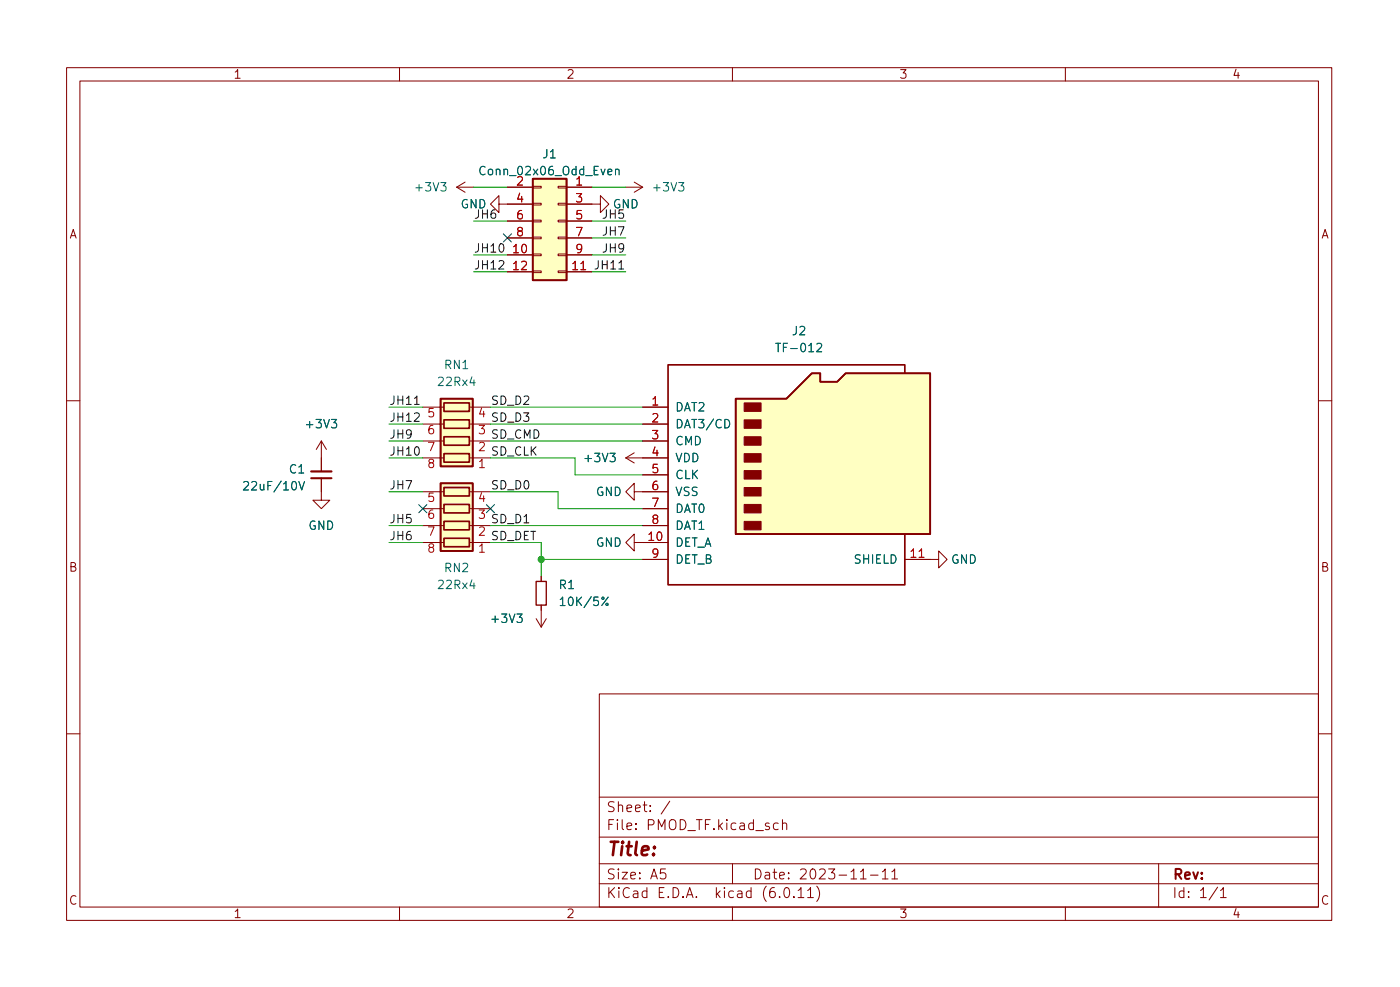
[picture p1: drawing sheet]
<svg xmlns="http://www.w3.org/2000/svg" width="210mm" height="148mm" viewBox="0 0 210 148" stroke-linecap="round" stroke-linejoin="round" font-family="sans-serif">
<g fill="none" stroke="#840000" stroke-width=".15">
<path d="M10 10.2h190v128h-190zM12 12.2h186v124h-186zM60 10.2v2M110 10.2v2M160 10.2v2M68.6 28.1h2.5M68.6 28.1l1.2 .8M69.8 27.3l-1.2 .8M74.9 30.6v-1.2l-1.2 1.2 1.2 1.3v-1.3h5.1M76.2 28.1h3.8M76.2 38.3h3.8M76.2 33.2h3.8"/>
<path d="M76.2 35.7h3.8M80 38.1h1.3v.3h-1.3zM80 35.6h1.3v.2h-1.3zM80 33.1h1.3v.2h-1.3zM80 30.5h1.3v.3h-1.3zM80 28h1.3v.2h-1.3zM83.8 38.1h1.3v.3h-1.3zM83.8 35.6h1.3v.2h-1.3zM83.8 33.1h1.3v.2h-1.3zM83.8 30.5h1.3v.3h-1.3zM83.8 28h1.3v.2h-1.3zM85.1 30.6h5.1v-1.2l1.2 1.2-1.2 1.3v-1.3"/>
<path d="M85.1 28.1h3.8M85.1 38.3h3.8M85.1 33.2h3.8M85.1 35.7h3.8M94 28.1h2.5M95.2 27.3l1.3 .8M96.5 28.1l-1.3 .8M76.2 40.8h3.8M80 40.7h1.3v.2h-1.3zM83.8 40.7h1.3v.2h-1.3zM85.1 40.8h3.8M10 60.2h2"/>
<path d="M48.3 71.8v3.3h1.2l-1.2 1.3-1.3-1.3h1.3M48.3 66.2l.7 1.3M48.3 66.2v4.6M48.3 66.2l-.8 1.3M63.5 78.9h3.2M63.5 76.4h3.2M63.5 73.8h3.2M63.5 68.7h3.2M63.5 66.2h3.2M63.5 63.7h3.2M63.5 61.1h3.2M70.5 78.9h3.2"/>
<path d="M70.5 76.4h3.2M70.5 73.8h3.2M70.5 68.7h3.2M70.5 66.2h3.2M70.5 63.7h3.2M70.5 61.1h3.2M94 68.7h6.3M94 68.7l1.2 .8M95.2 73.8v-1.2l-1.2 1.2 1.2 1.3v-1.3h5.1M95.2 68l-1.2 .7M96.5 78.9h3.8M96.5 76.4h3.8"/>
<path d="M96.5 66.2h3.8M96.5 63.7h3.8M96.5 61.1h3.8M96.5 71.3h3.8M198 60.2h2M63.5 81.4h3.2M70.5 81.4h3.2M80.5 92.9l.8 1.2M81.3 86.5v.8M81.3 90.8v3.3M82 92.9l-.7 1.2M95.2 81.4v-1.2l-1.2 1.2 1.2 1.3v-1.3h5.1"/>
<path d="M96.5 84h3.8M135.9 84h5.1v-1.3l1.2 1.3-1.2 1.3v-1.3M10 110.2h2M90 104.2h108v32h-108zM90 119.7h108M198 110.2h2M60 136.2v2M90 132.7h108M90 129.7h108M90 125.7h108M95.5 124.4v.1M95.5 123.6v.2"/>
<path d="M97.7 121.7v.1M97.7 120.9v.2M100.6 120.3l-1.3 1.9M110 136.2v2M110 129.7v3M117.5 123.7a.37 .37 0 0 1 .7 .1v.7M122.7 133a1.72 1.72 0 0 1 0 2.3M130.7 131.4h1.2M132.5 130.9l.4-.5v1.5M132.5 131.9h.9M133.9 130.9l.5-.5v1.5M133.9 131.9h.9"/>
<path d="M160 136.2v2M174 129.7v6.5M183.3 133.7l.4-.5v1.5M183.3 134.7h.9"/>
</g>
<g fill="#ffffc2" stroke="#ffffc2" stroke-width=".15">
<path d="M80 26.8h5.1v15.3h-5.1z"/>
<path d="M66.2 72.6h4.8v10.1h-4.8z"/>
<path d="M66.2 59.9h4.8v10.1h-4.8z"/>
<path d="M110.5 59.9h7.6l3.8-3.9h1.3v1.3h2.5l1.3-1.3h12.7v24.2h-29.2z"/>
</g>
<g fill="none" stroke="#840000" stroke-width=".25">
<path d="M80 26.8h5.1v15.3h-5.1zM66.2 59.9h4.8v10.1h-4.8zM110.5 59.9h7.6l3.8-3.9h1.3v1.3h2.5l1.3-1.3h12.7v24.2h-29.2zM135.9 56v-1.2h-35.6v33h35.6v-7.6M66.2 72.6h4.8v10.1h-4.8zM66.7 78.3h3.8v1.2h-3.8zM66.7 75.7h3.8v1.3h-3.8zM66.7 73.2h3.8v1.3h-3.8zM66.7 68.1h3.8v1.3h-3.8zM66.7 65.6h3.8v1.2h-3.8zM66.7 63h3.8v1.3h-3.8zM66.7 60.5h3.8v1.3h-3.8z"/>
<path d="M66.7 80.8h3.8v1.3h-3.8z"/>
</g>
<g fill="none" stroke="#a90000" stroke-width=".15">
<path d="M87.2 40.5h.8M64.3 79.1h.9l-.6 1.3M64.3 66.4h.9l-.6 1.3M64.6 69.5l-.2-.3 .1-.1 .1-.2 .4 .1 .1 .2v.2l-.6 .1-.1 .2 .1 .4 .1 .1 .4-.1 .1-.1v-.3l-.2-.2M65 76.6a.5 .5 0 0 0-.6 .5v.5l.1 .2h.4l.2-.1v-.4l-.1-.2-.4-.1-.2 .3M65 63.9a.5 .5 0 0 0-.6 .5v.5l.1 .2h.4l.2-.1v-.4l-.1-.2-.4-.1-.2 .3M65.1 74h-.6l-.1 .6 .2-.1 .4 .1 .1 .1v.5l-.2 .1-.5-.1M65.1 61.3h-.6l-.1 .6 .2-.1 .4 .1 .1 .1v.5l-.2 .1-.5-.1M72 76.6h.8l-.5 .4 .4 .2v.5l-.2 .1h-.4l-.1-.1M72 63.9h.8l-.5 .4 .4 .2v.5l-.2 .1h-.4l-.1-.1M72 79.2l.5-.1 .2 .1 .1 .3-.8 .9h.8M72 69.3l.4-.4v1.3"/>
<path d="M72 66.5l.5-.1 .2 .1 .1 .3-.8 .9h.8M72.3 74l-.3 .9h.8M72.3 61.3l-.3 .9h.8M64.6 82.2l-.2-.3 .1-.1 .1-.2 .4 .1 .1 .2v.2l-.6 .1-.1 .2 .1 .4 .1 .1 .4-.1 .1-.1v-.3l-.2-.2M72 82l.4-.4v1.3M138 83.7h.8"/>
</g>
<g fill="none" stroke="#006464" stroke-width=".15">
<path d="M66.2 27.4h.8l-.4 .5 .3 .1v.6l-.2 .1h-.3l-.2-.1M91.3 25.8l.6-.1-.1-.2-.3-.1-.2 .2v.6h.5M92.4 25.5l.2-.1 .3 .1 .1 .7M92.4 25.4v.8M101.9 27.4h.8l-.4 .5 .3 .1v.6l-.1 .1h-.4l-.2-.1M70.9 56.6l-.3 .9h.8M122.7 51.7l.5-.2 .1 .2 .1 .2-.8 .9h.8M44.9 72.3l.4 1.3 .4-1.3M49.8 63h.8l-.5 .4 .4 .2v.5l-.2 .1h-.3l-.2-.1M91.6 68h.8l-.4 .5 .3 .1v.6l-.2 .1h-.3l-.2-.1M108.9 63a.64 .64 0 0 1 .7 .6 .64 .64 0 0 1-.7 .6zM70.9 87l-.3 .9h.8"/>
<path d="M77.6 92.2h.8l-.4 .5 .4 .1v.5l-.2 .1h-.4l-.2-.1M91.3 89.6l-.9 1.3"/>
<circle cx="90.6" cy="89.8" r=".18"/>
<circle cx="91.2" cy="90.7" r=".18"/>
</g>
<path d="M80.5 87.3h1.5v3.5h-1.5z" fill="none" stroke="#840000" stroke-width=".2"/>
<g fill="#840000" stroke="#840000" stroke-width=".15">
<path d="M111.8 78.3h2.5v1.2h-2.5z"/>
<path d="M111.8 75.7h2.5v1.3h-2.5z"/>
<path d="M111.8 73.2h2.5v1.3h-2.5z"/>
<path d="M111.8 70.6h2.5v1.3h-2.5z"/>
<path d="M111.8 68.1h2.5v1.3h-2.5z"/>
<path d="M111.8 65.6h2.5v1.2h-2.5z"/>
<path d="M111.8 63h2.5v1.3h-2.5z"/>
<path d="M111.8 60.5h2.5v1.3h-2.5z"/>
</g>
<path d="M46.7 70.8h3.1" fill="none" stroke="#840000" stroke-width=".33"/>
<path d="M46.7 71.8h3.1" fill="none" stroke="#840000" stroke-width=".3"/>
<path d="M92.9 40.4h.8M62.2 60.7h.8" fill="none" stroke="#0f0f0f" stroke-width=".15"/>
<g fill="none" stroke="#009600" stroke-width=".15">
<path d="M71.1 38.3h5.1M71.1 28.1h5.1M71.1 33.2h5.1M88.9 35.7h5.1M88.9 38.3h5.1M88.9 28.1h5.1M88.9 33.2h5.1M71.1 40.8h5.1M88.9 40.8h5.1M58.4 78.9h5.1M58.4 73.8h5.1M58.4 61.1h5.1"/>
<path d="M58.4 66.2h5.1M58.4 68.7h5.1M58.4 63.7h5.1M73.7 78.9h22.8M73.7 73.8h10.1v2.6h12.7M73.7 61.1h22.8M73.7 66.2h22.8M73.7 68.7h12.7v2.6h10.1M73.7 63.7h22.8M58.4 81.4h5.1M73.7 81.4h7.6v5.1M81.3 84h15.2"/>
</g>
<path d="M75.6 35.1l1.2 1.2M76.8 35.1l-1.2 1.2M62.9 75.8l1.2 1.2M64.1 75.8l-1.2 1.2M73.1 75.8l1.2 1.2M74.3 75.8l-1.2 1.2" fill="none" stroke="#000084" stroke-width=".15"/>
<circle cx="81.3" cy="84" r=".46" fill="#009600" stroke="#009600" stroke-width=".15"/>
<text font-size="2.8" fill="#840000" x="91" y="129.1">Title:</text>
<g font-size="2.1" fill="#840000">
<text x="91" y="125.1">File:</text>
<text x="91" y="122.4">Sheet:</text>
<text x="97.4" y="125.1">PMOD_TF.kicad_sch</text>
<text x="91" y="135.3">KiCad</text>
<text x="91" y="132.5">Size:</text>
<text x="97.7" y="132.5">A5</text>
<text x="98.7" y="135.3">E.D.A.</text>
<text x="107.6" y="135.3">kicad</text>
<text x="113" y="132.5">Date:</text>
<text x="114.8" y="135.3">(6.0.11)</text>
<text x="120" y="132.5">2023-11-11</text>
<text x="176" y="132.5">Rev:</text>
<text x="176" y="135.3">Id:</text>
<text x="180.1" y="135.3">1/1</text>
</g>
<g font-size="1.8" fill="#840000">
<text x="35" y="12.2">1</text>
<text x="85" y="12.2">2</text>
<text x="135" y="12.2">3</text>
<text x="185" y="12.2">4</text>
<text x="10.4" y="36.2">A</text>
<text x="198.4" y="36.2">A</text>
<text x="10.3" y="86.2">B</text>
<text x="198.3" y="86.2">B</text>
<text x="10.3" y="136.2">C</text>
<text x="198.3" y="136.2">C</text>
<text x="35" y="138.2">1</text>
<text x="85" y="138.2">2</text>
<text x="135" y="138.2">3</text>
<text x="185" y="138.2">4</text>
</g>
<g font-size="1.8" fill="#006464">
<text x="62.1" y="29.1">+3V3</text>
<text x="71.7" y="26.7">Conn_02x06_Odd_Even</text>
<text x="81.4" y="24.2">J1</text>
<text x="97.8" y="29.1">+3V3</text>
<text x="69.1" y="31.7">GND</text>
<text x="92" y="31.7">GND</text>
<text x="116.3" y="53.3">TF-012</text>
<text x="118.9" y="50.7">J2</text>
<text x="65.5" y="58.3">22Rx4</text>
<text x="66.6" y="55.8">RN1</text>
<text x="45.6" y="64.7">+3V3</text>
<text x="101.3" y="62.1">DAT2</text>
<text x="101.3" y="64.7">DAT3/CD</text>
<text x="43.3" y="71.5">C1</text>
<text x="87.5" y="69.8">+3V3</text>
<text x="101.3" y="67.2">CMD</text>
<text x="101.3" y="69.8">VDD</text>
<text x="36.3" y="74">22uF/10V</text>
<text x="89.4" y="74.8">GND</text>
<text x="101.3" y="72.3">CLK</text>
<text x="101.3" y="74.8">VSS</text>
<text x="101.3" y="77.4">DAT0</text>
<text x="46.2" y="79.9">GND</text>
<text x="89.4" y="82.5">GND</text>
<text x="101.3" y="82.5">DET_A</text>
<text x="101.3" y="79.9">DAT1</text>
<text x="65.5" y="88.8">22Rx4</text>
<text x="66.6" y="86.3">RN2</text>
<text x="83.8" y="88.8">R1</text>
<text x="101.3" y="85">DET_B</text>
<text x="128.1" y="85">SHIELD</text>
<text x="142.8" y="85">GND</text>
<text x="73.5" y="93.9">+3V3</text>
<text x="83.8" y="91.4">10K/5%</text>
</g>
<g font-size="1.8" fill="#a90000">
<text x="77.4" y="27.8">2</text>
<text x="86.3" y="27.8">1</text>
<text x="77.4" y="30.4">4</text>
<text x="77.4" y="32.9">6</text>
<text x="77.4" y="35.5">8</text>
<text x="86.3" y="30.4">3</text>
<text x="86.3" y="32.9">5</text>
<text x="86.3" y="35.5">7</text>
<text x="76.8" y="38">10</text>
<text x="76.8" y="40.5">12</text>
<text x="85.7" y="40.5">11</text>
<text x="86.3" y="38">9</text>
<text x="97.7" y="60.9">1</text>
<text x="97.7" y="63.4">2</text>
<text x="97.7" y="65.9">3</text>
<text x="71.7" y="71">1</text>
<text x="97.7" y="68.5">4</text>
<text x="97.7" y="71">5</text>
<text x="71.7" y="76.1">4</text>
<text x="97.7" y="73.6">6</text>
<text x="97.7" y="76.1">7</text>
<text x="71.7" y="83.7">1</text>
<text x="97.1" y="81.2">10</text>
<text x="97.7" y="78.6">8</text>
<text x="97.7" y="83.7">9</text>
<text x="136.5" y="83.7">11</text>
</g>
<g font-size="1.8" fill="#0f0f0f">
<text x="71.1" y="32.8">JH6</text>
<text x="90.3" y="35.4">JH7</text>
<text x="90.3" y="32.8">JH5</text>
<text x="71.1" y="37.9">JH10</text>
<text x="71.1" y="40.5">JH12</text>
<text x="89.1" y="40.5">JH11</text>
<text x="90.3" y="37.9">JH9</text>
<text x="58.4" y="65.9">JH9</text>
<text x="58.4" y="60.8">JH11</text>
<text x="58.4" y="63.3">JH12</text>
<text x="71.7" y="66">3 SD_CMD</text>
<text x="71.7" y="63.4">4 SD_D3</text>
<text x="73.7" y="60.8">SD_D2</text>
<text x="58.4" y="68.4">JH10</text>
<text x="71.7" y="68.5">2 SD_CLK</text>
<text x="58.4" y="73.5">JH7</text>
<text x="73.7" y="73.5">SD_D0</text>
<text x="58.4" y="78.6">JH5</text>
<text x="58.4" y="81.1">JH6</text>
<text x="71.7" y="81.2">2 SD_DET</text>
<text x="71.7" y="78.7">3 SD_D1</text>
</g>
</svg>
